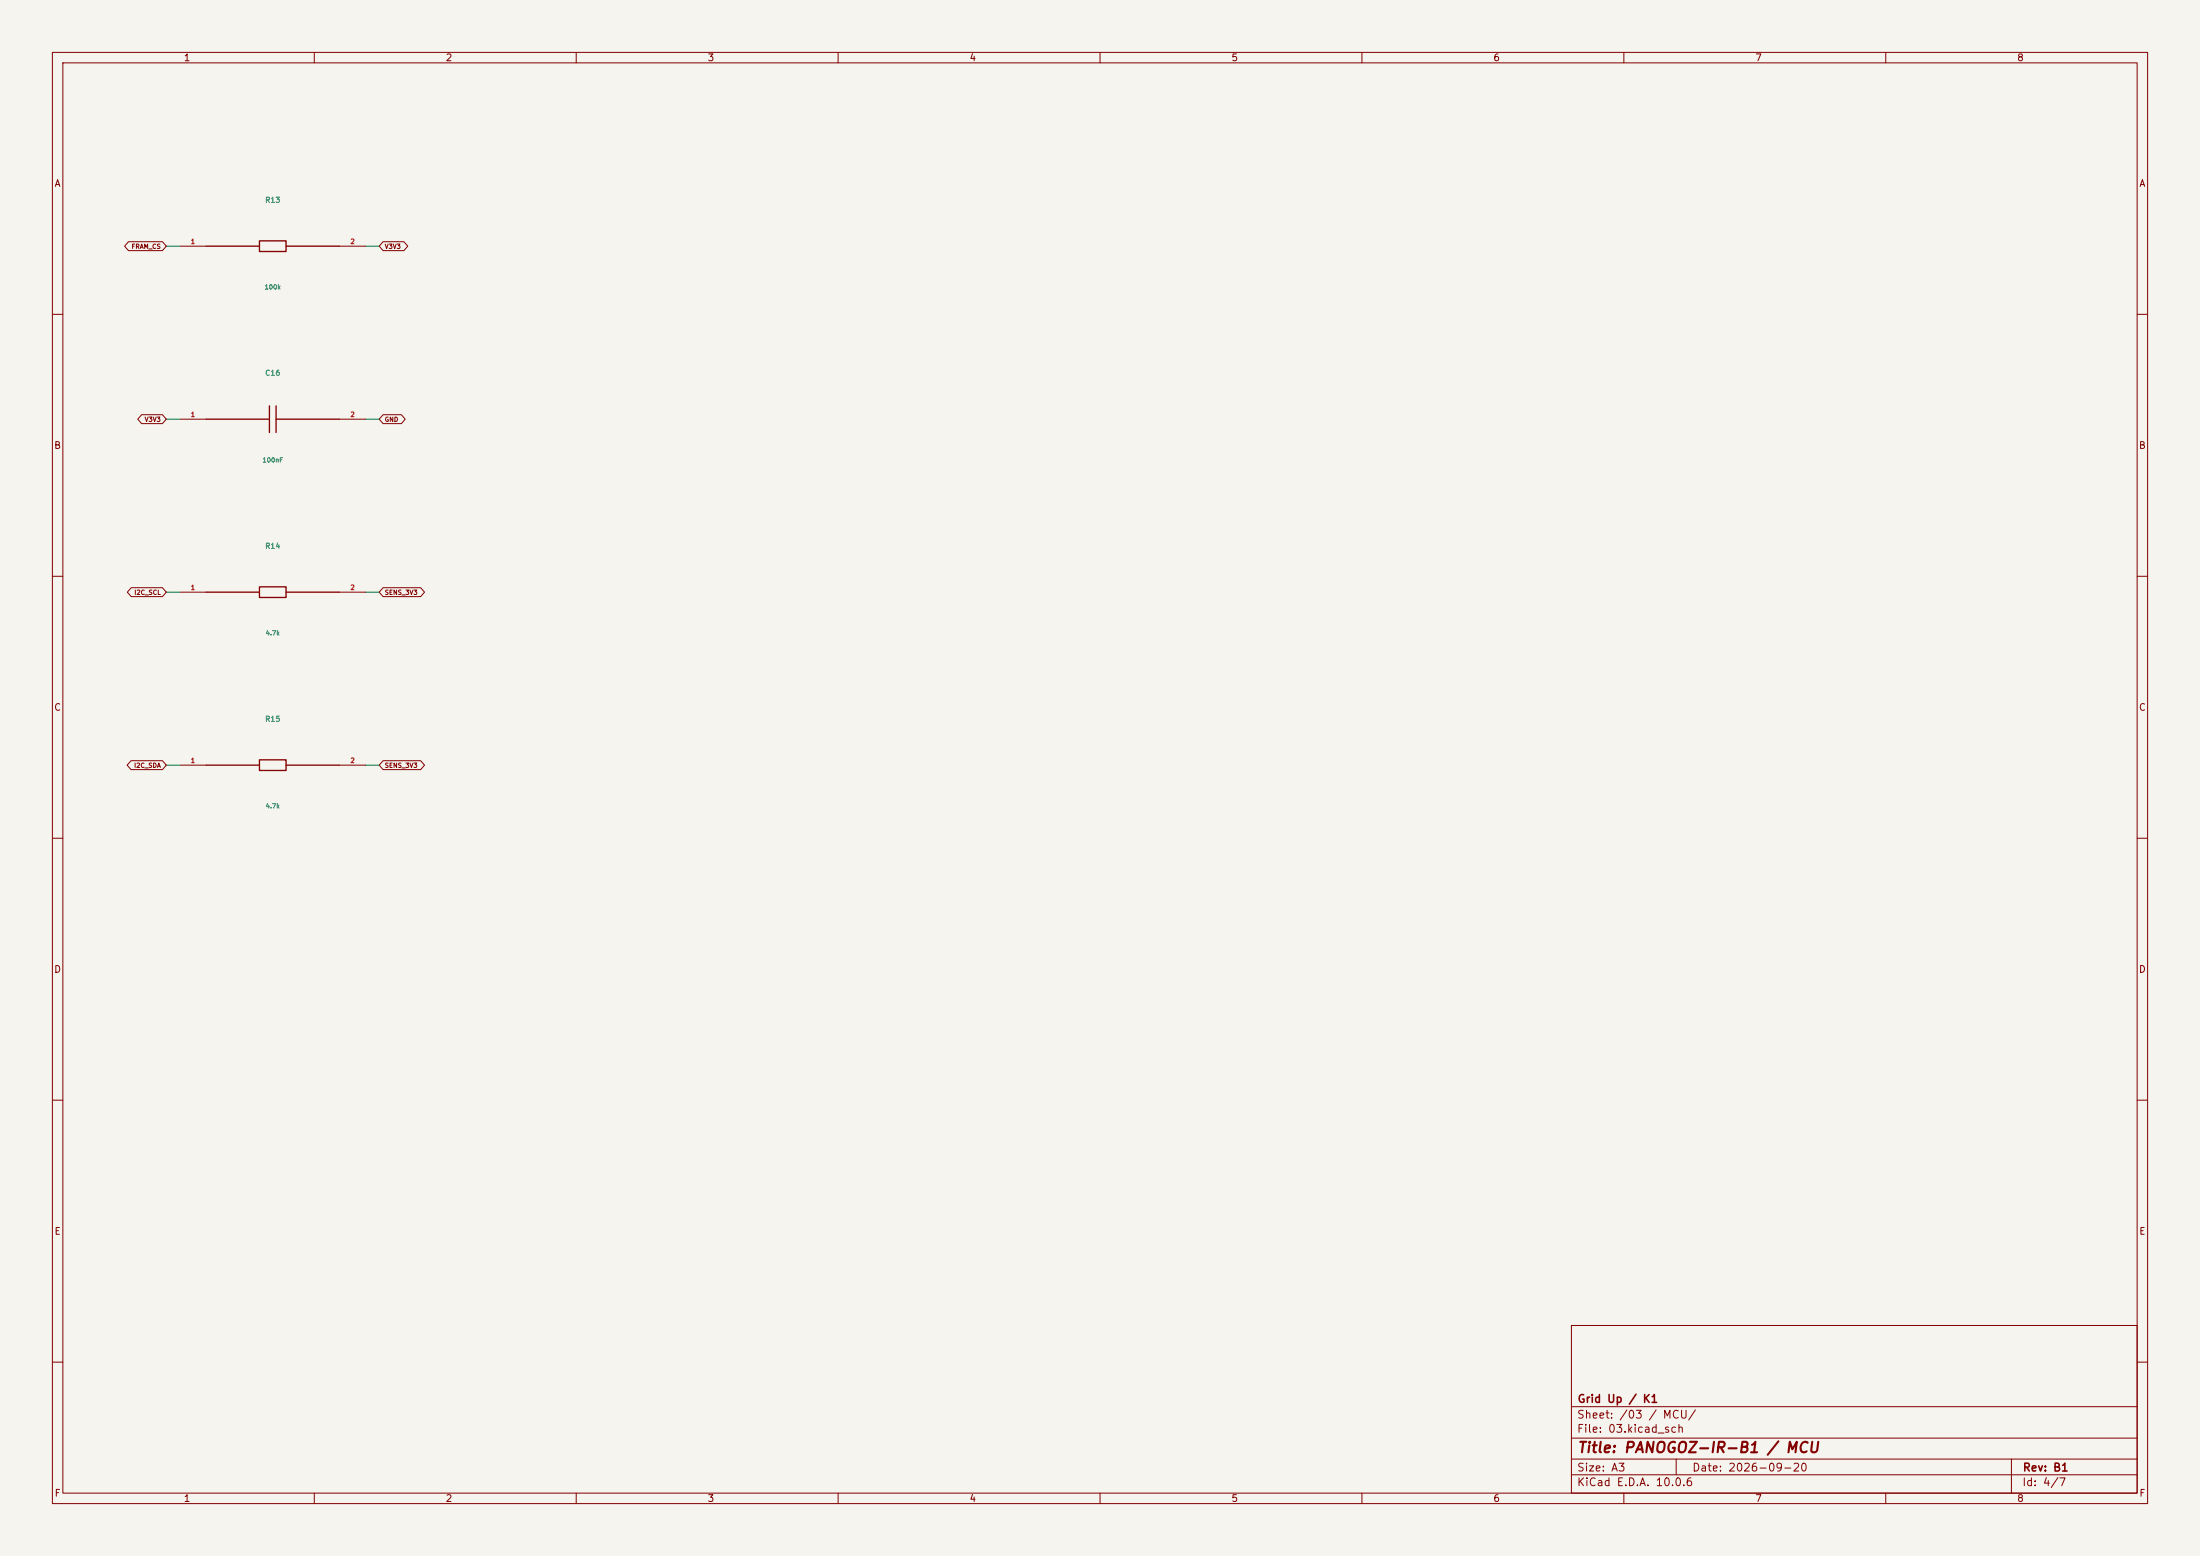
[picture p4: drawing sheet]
(kicad_sch (version 20250114) (generator "eeschema") (paper "A3") (title_block (title "PANOGOZ-IR-B1 / MCU") (date "2026-09-20") (rev "B1") (company "Grid Up / K1")) (lib_symbols (symbol "B1:R13" (pin_names (offset .5)) (in_bom yes) (on_board yes) (property "Reference" "U" (at 0 8.81 0) (effects (font (size 1 1)))) (property "Value" "100k" (at 0 -6.8100000000000005 0) (effects (font (size 1 1)))) (symbol "R13_0_1" (rectangle (start -2.54 1.016) (end 2.54 -1.016) (stroke (width .254) (type default)) (fill (type none))) (polyline (pts (xy -12.7 0) (xy -2.54 0)) (stroke (width .254) (type default)) (fill (type none))) (polyline (pts (xy 2.54 0) (xy 12.7 0)) (stroke (width .254) (type default)) (fill (type none)))) (symbol "R13_1_1" (pin passive line (at -17.78 0.0 0) (length 5.08) (name "" (effects (font (size .9 .9)))) (number "1" (effects (font (size .9 .9))))) (pin passive line (at 17.78 0.0 180) (length 5.08) (name "" (effects (font (size .9 .9)))) (number "2" (effects (font (size .9 .9))))))) (symbol "B1:C16" (pin_names (offset .5)) (in_bom yes) (on_board yes) (property "Reference" "U" (at 0 8.81 0) (effects (font (size 1 1)))) (property "Value" "100nF" (at 0 -6.8100000000000005 0) (effects (font (size 1 1)))) (symbol "C16_0_1" (polyline (pts (xy -0.635 -2.54) (xy -0.635 2.54)) (stroke (width .254) (type default)) (fill (type none))) (polyline (pts (xy 0.635 -2.54) (xy 0.635 2.54)) (stroke (width .254) (type default)) (fill (type none))) (polyline (pts (xy -12.7 0) (xy -0.635 0)) (stroke (width .254) (type default)) (fill (type none))) (polyline (pts (xy 0.635 0) (xy 12.7 0)) (stroke (width .254) (type default)) (fill (type none)))) (symbol "C16_1_1" (pin passive line (at -17.78 0.0 0) (length 5.08) (name "" (effects (font (size .9 .9)))) (number "1" (effects (font (size .9 .9))))) (pin passive line (at 17.78 0.0 180) (length 5.08) (name "" (effects (font (size .9 .9)))) (number "2" (effects (font (size .9 .9))))))) (symbol "B1:R14" (pin_names (offset .5)) (in_bom yes) (on_board yes) (property "Reference" "U" (at 0 8.81 0) (effects (font (size 1 1)))) (property "Value" "4.7k" (at 0 -6.8100000000000005 0) (effects (font (size 1 1)))) (symbol "R14_0_1" (rectangle (start -2.54 1.016) (end 2.54 -1.016) (stroke (width .254) (type default)) (fill (type none))) (polyline (pts (xy -12.7 0) (xy -2.54 0)) (stroke (width .254) (type default)) (fill (type none))) (polyline (pts (xy 2.54 0) (xy 12.7 0)) (stroke (width .254) (type default)) (fill (type none)))) (symbol "R14_1_1" (pin passive line (at -17.78 0.0 0) (length 5.08) (name "" (effects (font (size .9 .9)))) (number "1" (effects (font (size .9 .9))))) (pin passive line (at 17.78 0.0 180) (length 5.08) (name "" (effects (font (size .9 .9)))) (number "2" (effects (font (size .9 .9))))))) (symbol "B1:R15" (pin_names (offset .5)) (in_bom yes) (on_board yes) (property "Reference" "U" (at 0 8.81 0) (effects (font (size 1 1)))) (property "Value" "4.7k" (at 0 -6.8100000000000005 0) (effects (font (size 1 1)))) (symbol "R15_0_1" (rectangle (start -2.54 1.016) (end 2.54 -1.016) (stroke (width .254) (type default)) (fill (type none))) (polyline (pts (xy -12.7 0) (xy -2.54 0)) (stroke (width .254) (type default)) (fill (type none))) (polyline (pts (xy 2.54 0) (xy 12.7 0)) (stroke (width .254) (type default)) (fill (type none)))) (symbol "R15_1_1" (pin passive line (at -17.78 0.0 0) (length 5.08) (name "" (effects (font (size .9 .9)))) (number "1" (effects (font (size .9 .9))))) (pin passive line (at 17.78 0.0 180) (length 5.08) (name "" (effects (font (size .9 .9)))) (number "2" (effects (font (size .9 .9))))))))
(symbol (lib_id "B1:R13") (at 52.07 46.99 0) (unit 1) (in_bom yes) (on_board yes) (property "Reference" "R13" (at 52.07 38.18 0) (effects (font (size 1 1)) )) (property "Value" "100k" (at 52.07 54.800000000000004 0) (effects (font (size 0.85 0.85)) )) (property "Footprint" "Resistor_SMD:R_0402_1005Metric" (at 52.07 46.99 0) (effects (font (size 0.85 0.85)) (hide yes))) (property "MPN" "1% thick film 100k" (at 52.07 46.99 0) (effects (font (size 0.85 0.85)) (hide yes))))
(wire (pts (xy 34.29 46.99) (xy 31.75 46.99)) (stroke (width 0) (type default)))
(global_label "FRAM_CS" (shape bidirectional) (at 31.75 46.99 180) (effects (font (size .85 .85)) (justify right)) (property "Intersheetrefs" "${INTERSHEET_REFS}" (at 31.75 46.99 0) (effects (font (size 1 1)) (hide yes))))
(wire (pts (xy 69.85 46.99) (xy 72.39 46.99)) (stroke (width 0) (type default)))
(global_label "V3V3" (shape bidirectional) (at 72.39 46.99 0) (effects (font (size .85 .85)) (justify left)) (property "Intersheetrefs" "${INTERSHEET_REFS}" (at 72.39 46.99 0) (effects (font (size 1 1)) (hide yes))))
(symbol (lib_id "B1:C16") (at 52.07 80.00999999999999 0) (unit 1) (in_bom yes) (on_board yes) (property "Reference" "C16" (at 52.07 71.19999999999999 0) (effects (font (size 1 1)) )) (property "Value" "100nF" (at 52.07 87.82 0) (effects (font (size 0.85 0.85)) )) (property "Footprint" "Capacitor_SMD:C_0402_1005Metric" (at 52.07 80.00999999999999 0) (effects (font (size 0.85 0.85)) (hide yes))) (property "MPN" "X7R 16V 100nF" (at 52.07 80.00999999999999 0) (effects (font (size 0.85 0.85)) (hide yes))))
(wire (pts (xy 34.29 80.00999999999999) (xy 31.75 80.00999999999999)) (stroke (width 0) (type default)))
(global_label "V3V3" (shape bidirectional) (at 31.75 80.00999999999999 180) (effects (font (size .85 .85)) (justify right)) (property "Intersheetrefs" "${INTERSHEET_REFS}" (at 31.75 80.00999999999999 0) (effects (font (size 1 1)) (hide yes))))
(wire (pts (xy 69.85 80.00999999999999) (xy 72.39 80.00999999999999)) (stroke (width 0) (type default)))
(global_label "GND" (shape bidirectional) (at 72.39 80.00999999999999 0) (effects (font (size .85 .85)) (justify left)) (property "Intersheetrefs" "${INTERSHEET_REFS}" (at 72.39 80.00999999999999 0) (effects (font (size 1 1)) (hide yes))))
(symbol (lib_id "B1:R14") (at 52.07 113.02999999999999 0) (unit 1) (in_bom yes) (on_board yes) (property "Reference" "R14" (at 52.07 104.21999999999998 0) (effects (font (size 1 1)) )) (property "Value" "4.7k" (at 52.07 120.83999999999999 0) (effects (font (size 0.85 0.85)) )) (property "Footprint" "Resistor_SMD:R_0402_1005Metric" (at 52.07 113.02999999999999 0) (effects (font (size 0.85 0.85)) (hide yes))) (property "MPN" "1% thick film 4.7k" (at 52.07 113.02999999999999 0) (effects (font (size 0.85 0.85)) (hide yes))))
(wire (pts (xy 34.29 113.02999999999999) (xy 31.75 113.02999999999999)) (stroke (width 0) (type default)))
(global_label "I2C_SCL" (shape bidirectional) (at 31.75 113.02999999999999 180) (effects (font (size .85 .85)) (justify right)) (property "Intersheetrefs" "${INTERSHEET_REFS}" (at 31.75 113.02999999999999 0) (effects (font (size 1 1)) (hide yes))))
(wire (pts (xy 69.85 113.02999999999999) (xy 72.39 113.02999999999999)) (stroke (width 0) (type default)))
(global_label "SENS_3V3" (shape bidirectional) (at 72.39 113.02999999999999 0) (effects (font (size .85 .85)) (justify left)) (property "Intersheetrefs" "${INTERSHEET_REFS}" (at 72.39 113.02999999999999 0) (effects (font (size 1 1)) (hide yes))))
(symbol (lib_id "B1:R15") (at 52.07 146.04999999999998 0) (unit 1) (in_bom yes) (on_board yes) (property "Reference" "R15" (at 52.07 137.23999999999998 0) (effects (font (size 1 1)) )) (property "Value" "4.7k" (at 52.07 153.85999999999999 0) (effects (font (size 0.85 0.85)) )) (property "Footprint" "Resistor_SMD:R_0402_1005Metric" (at 52.07 146.04999999999998 0) (effects (font (size 0.85 0.85)) (hide yes))) (property "MPN" "1% thick film 4.7k" (at 52.07 146.04999999999998 0) (effects (font (size 0.85 0.85)) (hide yes))))
(wire (pts (xy 34.29 146.04999999999998) (xy 31.75 146.04999999999998)) (stroke (width 0) (type default)))
(global_label "I2C_SDA" (shape bidirectional) (at 31.75 146.04999999999998 180) (effects (font (size .85 .85)) (justify right)) (property "Intersheetrefs" "${INTERSHEET_REFS}" (at 31.75 146.04999999999998 0) (effects (font (size 1 1)) (hide yes))))
(wire (pts (xy 69.85 146.04999999999998) (xy 72.39 146.04999999999998)) (stroke (width 0) (type default)))
(global_label "SENS_3V3" (shape bidirectional) (at 72.39 146.04999999999998 0) (effects (font (size .85 .85)) (justify left)) (property "Intersheetrefs" "${INTERSHEET_REFS}" (at 72.39 146.04999999999998 0) (effects (font (size 1 1)) (hide yes)))))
